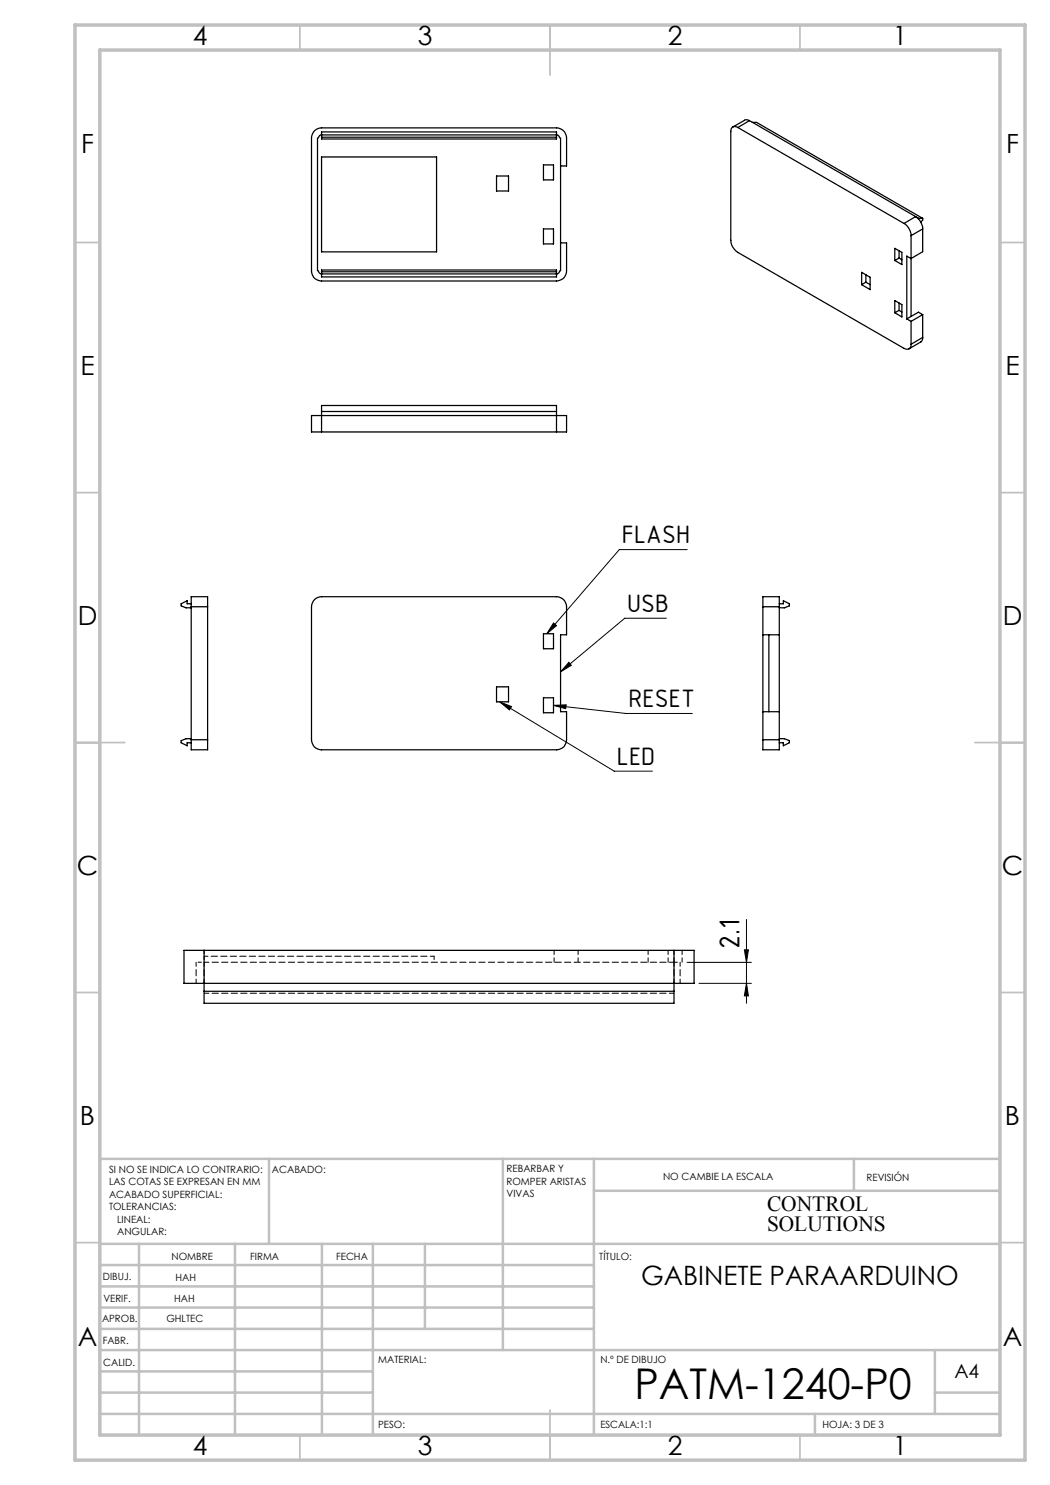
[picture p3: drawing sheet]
<svg xmlns="http://www.w3.org/2000/svg" width="210mm" height="297mm" viewBox="0 0 210 297" stroke-linecap="round" stroke-linejoin="round" font-family="sans-serif">
<g fill="none" stroke="#c0c0c0" stroke-width=".35">
<path d="M60 5v5M110 5v10M160 5v5M15 48.5h5M200 48.5h5M15 98.5h5M200 98.5h5M15 148.5h10M195 148.5h10M15 198.5h5M200 198.5h5M15 248.5h5"/>
<path d="M200 248.5h5M60 287v5M110 282v10M160 287v5"/>
</g>
<g fill="none" stroke="#c0c0c0" stroke-width=".5">
<path d="M53.8 231.8v17M100.6 231.8v38.2M118.8 231.8v55.2M118.8 238.2h81.2M170.8 231.8v6.4M200 231.8h-180v55.2M20 248.8h180M20 257.3h98.8M20 253h98.8M27.8 248.8v38.2M47 248.8v38.2M64.4 248.8v38.2"/>
<path d="M74.6 248.8v38.2M85 248.8v17M20 265.8h98.8M20 261.5h98.8M20 278.5h54.6M20 274.3h54.6M20 270h180M187 278.5h13M187 270v12.8M20 282.8h180M163 282.8v4.2"/>
</g>
<path d="M15 5h190v287h-190zM20 10h180v277h-180z" fill="none" stroke="#c0c0c0" stroke-width=".7"/>
<g fill="none" stroke="#000" stroke-width=".2">
<path d="M137.4 109.9h-13.5l-14.5 16.8M110.7 124.6l.6 .5-1.9 1.6zM113.8 132.5l.5 .6-2.2 1.3zM133.3 123.6h-8.3l-12.9 10.8M99.9 140.4l2.4 .9-.4 .7zM99.9 140.4l22.9 13.8h7.7M110.7 141.1l2.5-.1-.1 .7zM110.7 141.1l14.5 1.6h13.3M137.4 192.5h12.9M139.8 196.7h10.5M148.9 190h.8l-.4 2.5zM149.3 183.9v16.8"/>
<path d="M149.3 196.7l.4 2.5h-.8z"/>
</g>
<g fill="#000">
<path d="M99.9 140.4l2.4 .9-.4 .7zM110.7 124.6l.6 .5-1.9 1.6zM113.8 132.5l.5 .6-2.2 1.3zM110.7 141.1l2.5-.1-.1 .7z"/>
<path d="M148.9 190h.8l-.4 2.5zM149.3 196.7l.4 2.5h-.8z"/>
</g>
<g fill="none" stroke="#000" stroke-width=".25">
<path d="M63.5 27.6v26.6M63.7 27.6a.6 .6 0 0 1 .6-.6h47a.6 .6 0 0 1 .6 .6M64.3 26.4h47v1.4h-47zM64.3 31.4h23v19h-23zM64.3 27.4h47M99.3 35.2h2.4v3h-2.4zM108.7 33h2v3h-2zM112.1 33.2h1.2v-5.6a2.02 2.02 0 0 0-2-2h-47a2.03 2.03 0 0 0-2 2v26.6a1.97 1.97 0 0 0 2 2h47a1.97 1.97 0 0 0 2-2v-5.6h-1.2M112.1 27.6v26.6M147.6 25.5a.86 .86 0 0 0-1-.1 .86 .86 0 0 0-.4 .9v21.7a3 3 0 0 0 1.4 2.5l33.2 19.2a.86 .86 0 0 0 1 .1 .86 .86 0 0 0 .4-.9M147.6 25.5l33.2 19.2M149.9 24.1l-.9-.1-2.4 1.4"/>
<path d="M149.9 24.1l-2.3 1.4M149.9 24.1l33.2 19.2M150.5 24.5h.8l33.2 19.2M63.7 54.2a.6 .6 0 0 0 .6 .6h47a.6 .6 0 0 0 .6-.6M64.3 54h47v1.4h-47zM64.3 54.4h47M108.7 45.8h2v3h-2zM172.3 54.5l1.7 1v2.4l-1.7-1zM173.2 56.4l-.9 .5M173.2 55v1.4M173.2 56.4l.8 .5M179 49.7l1.4 .8v2.4l-1.4-.8z"/>
<path d="M179.8 51.6l-.8 .5M179.8 50.2v1.4M179.8 51.6l.6 .4M180.8 44.7a2.95 2.95 0 0 1 1.4 2.4M182.2 47.1v16.2M183.1 43.3a3.1 3.1 0 0 1 1.4 2.5M183.1 43.3l-2.3 1.4M183.2 43.4l.5 .3M183.7 43.7v.1M183.7 43.7h.8M184.5 45.8v4.5l-2.3 1.4-.8-.5v12.6M184.5 45.8l-2.3 1.3"/>
<path d="M184.5 43.7v.3l-.4 .4M179 60.1l1.4 .8v2.5l-1.4-.9zM179.8 60.6v1.5M179.8 62.1l-.8 .4M179.8 62.1l.6 .3M181.4 63.8l.8 .5M182.2 64.3v4.6M182.2 63.3l-.8 .5M184.5 67.5v.5l-.3 .4-2.4 1.4M184.5 62.9v4.6M184.5 67.5l-2.3 1.4M184.5 62.9l-2.3 1.4"/>
<path d="M184.5 62.9l-.8-.5-1.5 .9M64.3 86.4h-2v-3.3h51v3.3h-2M64.3 86.4v-5.3h47v5.3M64.3 86.4h47M64.3 82.3h47M38.2 121.4v-2.1h3.3v2.1M38.2 121.4h3.3M38.2 120.8h-.8v-.6l-1.2 .6v.4l1 .4h1M38.2 121.4v26.6M41.5 121.4v26.6M62.8 120.1l.5-.5 1-.3h47a2.03 2.03 0 0 1 2 2.1v5.6h-1.2v15.3h1.2v5.7a1.97 1.97 0 0 1-2 2h-47a1.97 1.97 0 0 1-2-2v-26.6zM99.3 137.4h2.4v3h-2.4z"/>
<path d="M108.7 126.7h2v3h-2zM108.7 139.6h2v3h-2zM152.6 121.4v-2.1h3.3v2.1M152.6 127h3.3M152.6 121.4v26.6M152.6 121.4h3.3M153.8 127v15.3M155.9 121.4v26.6M155.9 120.8h.8v-.6l1.2 .6v.4l-1 .4h-1M38.2 148v2h3.3v-2M38.2 148h3.3M38.2 147.7h-1l-1 .4v.5l1.2 .6v-.6h.8"/>
<path d="M152.6 148v2h3.3v-2M152.6 142.3h3.3M152.6 148h3.3M155.9 147.7h1l1 .4v.5l-1.2 .6v-.6h-.8M40.8 190.1h-4v6.6h102v-6.6h-4M40.8 190.1v10.6h94v-10.6M40.8 190.1h94M40.8 198.3h94"/>
</g>
<path d="M39.6 192.4h1.2M40.8 191.2v1.2M40.8 190v1.2M86.8 191.2v1.2M134.8 192.4h1.2" fill="none" stroke="#000" stroke-width=".2" stroke-dasharray="1.3 .6" stroke-dashoffset=".6"/>
<path d="M39.2 192.4v4.2M40.8 192.4v4.2M110.8 192.4v-2.4M115.6 192.4v-2.4M129.6 192.4v-2.4M133.6 192.4v-2.4M134.8 192.4v4.2M134.8 190v2.4M136 192.4v4.2M136.4 190v2.4" fill="none" stroke="#000" stroke-width=".2" stroke-dasharray="1.3 .6" stroke-dashoffset=".4"/>
<path d="M134.8 198.6h-94M134.8 192.4h-94" fill="none" stroke="#000" stroke-width=".2" stroke-dasharray="1.3 .6" stroke-dashoffset=".3"/>
<path d="M86.8 191.2h-46" fill="none" stroke="#000" stroke-width=".2" stroke-dasharray="1.3 .6" stroke-dashoffset=".5"/>
<text font-size="8.5" x="126.9" y="279.7">PATM-1240-P0</text>
<text font-size="6.2" x="147.9" y="189.9" transform="rotate(-90 147.9 189.9)">2.1</text>
<g font-size="5.4">
<text x="124.4" y="108.6">FLASH</text>
<text x="125.4" y="122.4">USB</text>
<text x="125.7" y="141.4">RESET</text>
<text x="123.4" y="152.9">LED</text>
</g>
<g font-size="5.3">
<text x="38.5" y="8.9">4</text>
<text x="83.5" y="8.9">3</text>
<text x="133.6" y="8.9">2</text>
<text x="178.6" y="8.9">1</text>
<text x="16.2" y="30.7">F</text>
<text x="201.2" y="30.7">F</text>
<text x="16.1" y="74.9">E</text>
<text x="201.1" y="74.9">E</text>
<text x="15.5" y="124.9">D</text>
<text x="200.5" y="124.9">D</text>
<text x="15.4" y="174.9">C</text>
<text x="200.4" y="174.9">C</text>
<text x="16" y="224.9">B</text>
<text x="201" y="224.9">B</text>
<text x="128.3" y="257">GABINETE PARAARDUINO</text>
<text x="15.5" y="269.2">A</text>
<text x="200.5" y="269.2">A</text>
<text x="38.5" y="290.9">4</text>
<text x="83.5" y="290.9">3</text>
<text x="133.6" y="290.9">2</text>
<text x="178.6" y="290.9">1</text>
</g>
<g font-size="4.3">
<text x="153.4" y="242.3">CONTROL</text>
<text x="153.4" y="246.3">SOLUTIONS</text>
</g>
<text font-size="3.9" x="190.9" y="275.5">A4</text>
<g font-size="2">
<text x="21.8" y="234.6">SI NO SE INDICA LO CONTRARIO:</text>
<text x="21.8" y="237.1">LAS COTAS SE EXPRESAN EN MM</text>
<text x="21.8" y="239.6">ACABADO SUPERFICIAL:</text>
<text x="54.4" y="234.6">ACABADO:</text>
<text x="101.3" y="234.5">REBARBAR Y</text>
<text x="101.3" y="237">ROMPER ARISTAS</text>
<text x="101.3" y="239.5">VIVAS</text>
<text x="132.6" y="236">NO CAMBIE LA ESCALA</text>
<text x="173.3" y="236.2">REVISIÓN</text>
<text x="21.8" y="242.1">TOLERANCIAS:</text>
<text x="23.4" y="244.6">LINEAL:</text>
<text x="23.4" y="247.1">ANGULAR:</text>
<text x="34.3" y="252">NOMBRE</text>
<text x="50" y="251.9">FIRMA</text>
<text x="67.2" y="251.9">FECHA</text>
<text x="119.9" y="251.9">TÍTULO:</text>
<text x="20.6" y="256.1">DIBUJ.</text>
<text x="35.1" y="256.1">HAH</text>
<text x="20.7" y="260.3">VERIF.</text>
<text x="34.9" y="260.3">HAH</text>
<text x="20.4" y="264.4">APROB.</text>
<text x="20.5" y="268.8">FABR.</text>
<text x="33.3" y="264.4">GHLTEC</text>
<text x="20.7" y="273.1">CALID.</text>
<text x="75.6" y="272.5">MATERIAL:</text>
<text x="120.1" y="272.5">N.º DE DIBUJO</text>
<text x="75.6" y="285.5">PESO:</text>
<text x="120.1" y="285.6">ESCALA:1:1</text>
<text x="164.5" y="285.6">HOJA: 3 DE 3</text>
</g>
</svg>
